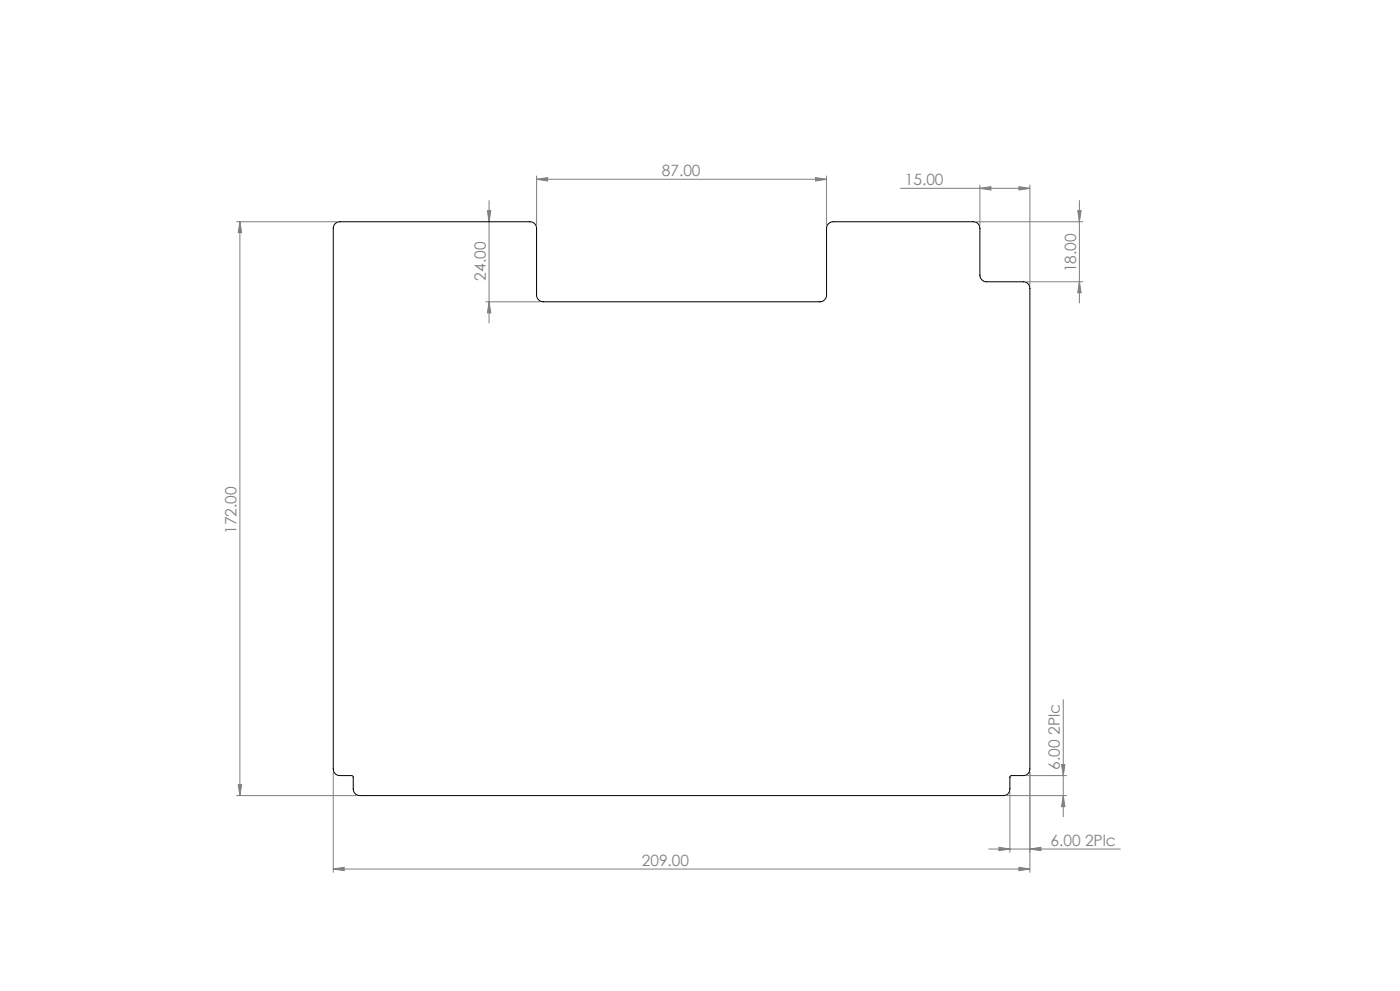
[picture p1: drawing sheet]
<svg xmlns="http://www.w3.org/2000/svg" width="420mm" height="297mm" viewBox="0 0 420 297" stroke-linecap="round" stroke-linejoin="round" font-family="sans-serif">
<g fill="none" stroke="#808080" stroke-width=".3">
<path d="M161 53.7l3.3-.5v1.1zM161 52.7v14.7M161 53.7h87M244.7 53.2l3.3 .5-3.3 .6zM248 52.7v14.7M270.1 56.4h38.9M294 56.4l3.3-.5v1.1zM294 55.5v11.9M305.7 55.9l3.3 .5-3.3 .6zM309 55.5v29.9M71 66.5h30M72 66.5l.5 3.2h-1z"/>
<path d="M72 66.5v171.9M146.2 63.1h1l-.5 3.4zM146.7 60.1v36.7M293 66.5h31.8M323.3 63.1h1l-.5 3.4zM323.8 60.1v30.7M145.7 90.4h16.3M146.7 90.4l.5 3.4h-1zM308 84.5h16.8M323.8 84.5l.5 3.2h-1zM319 209.7v35.1M71 238.4h36"/>
<path d="M71.5 235.2h1l-.5 3.2zM100 231.5v29.9M302 238.4h18M303 237.5v17.9M308 232.4h12M309 231.5v29.9M318.5 229.1h1l-.5 3.3zM319 238.4l.5 3.4h-1zM296.6 254.5h39.5M299.7 253.9l3.3 .6-3.3 .4zM305.7 259.9l3.3 .6-3.3 .4zM309 254.5l3.3-.6v1z"/>
<path d="M100 260.5l3.3-.6v1zM100 260.5h209"/>
</g>
<g fill="#808080">
<path d="M294 56.4l3.3-.5v1.1zM305.7 55.9l3.3 .5-3.3 .6z"/>
<path d="M161 53.7l3.3-.5v1.1zM244.7 53.2l3.3 .5-3.3 .6z"/>
<path d="M309 254.5l3.3-.6v1zM299.7 253.9l3.3 .6-3.3 .4z"/>
<path d="M319 238.4l.5 3.4h-1zM318.5 229.1h1l-.5 3.3z"/>
<path d="M72 66.5l.5 3.2h-1zM71.5 235.2h1l-.5 3.2zM323.3 63.1h1l-.5 3.4zM323.8 84.5l.5 3.2h-1zM146.2 63.1h1l-.5 3.4zM146.7 90.4l.5 3.4h-1z"/>
<path d="M100 260.5l3.3-.6v1zM305.7 259.9l3.3 .6-3.3 .4z"/>
</g>
<path d="M100.5 67l.7-.4 .8-.1h57a1.99 1.99 0 0 1 2 1.9v20a2.05 2.05 0 0 0 2 2h83a2.05 2.05 0 0 0 2-2v-20a1.99 1.99 0 0 1 2-1.9h42a1.99 1.99 0 0 1 2 1.9v14a2.05 2.05 0 0 0 2 2.1h11a1.93 1.93 0 0 1 2 2v143.9a1.99 1.99 0 0 1-2 2l-3.8 .1-.2 .4v3.5a1.93 1.93 0 0 1-2 2h-193a1.99 1.99 0 0 1-2-2l-.1-3.7-.3-.3h-3.6a1.99 1.99 0 0 1-2-2v-162z" fill="none" stroke="#000" stroke-width=".3"/>
<g font-size="4.7" fill="#808080">
<text x="198.5" y="52.7">87.00</text>
<text x="271.4" y="55.4">15.00</text>
<text x="322.8" y="81.6" transform="rotate(-90 322.8 81.6)">18.00</text>
<text x="145.7" y="84.1" transform="rotate(-90 145.7 84.1)">24.00</text>
<text x="71" y="160" transform="rotate(-90 71 160)">172.00</text>
<text x="318" y="230.6" transform="rotate(-90 318 230.6)">6.00 2Plc</text>
<text x="315.2" y="253.4">6.00 2Plc</text>
<text x="192.5" y="259.4">209.00</text>
</g>
</svg>
